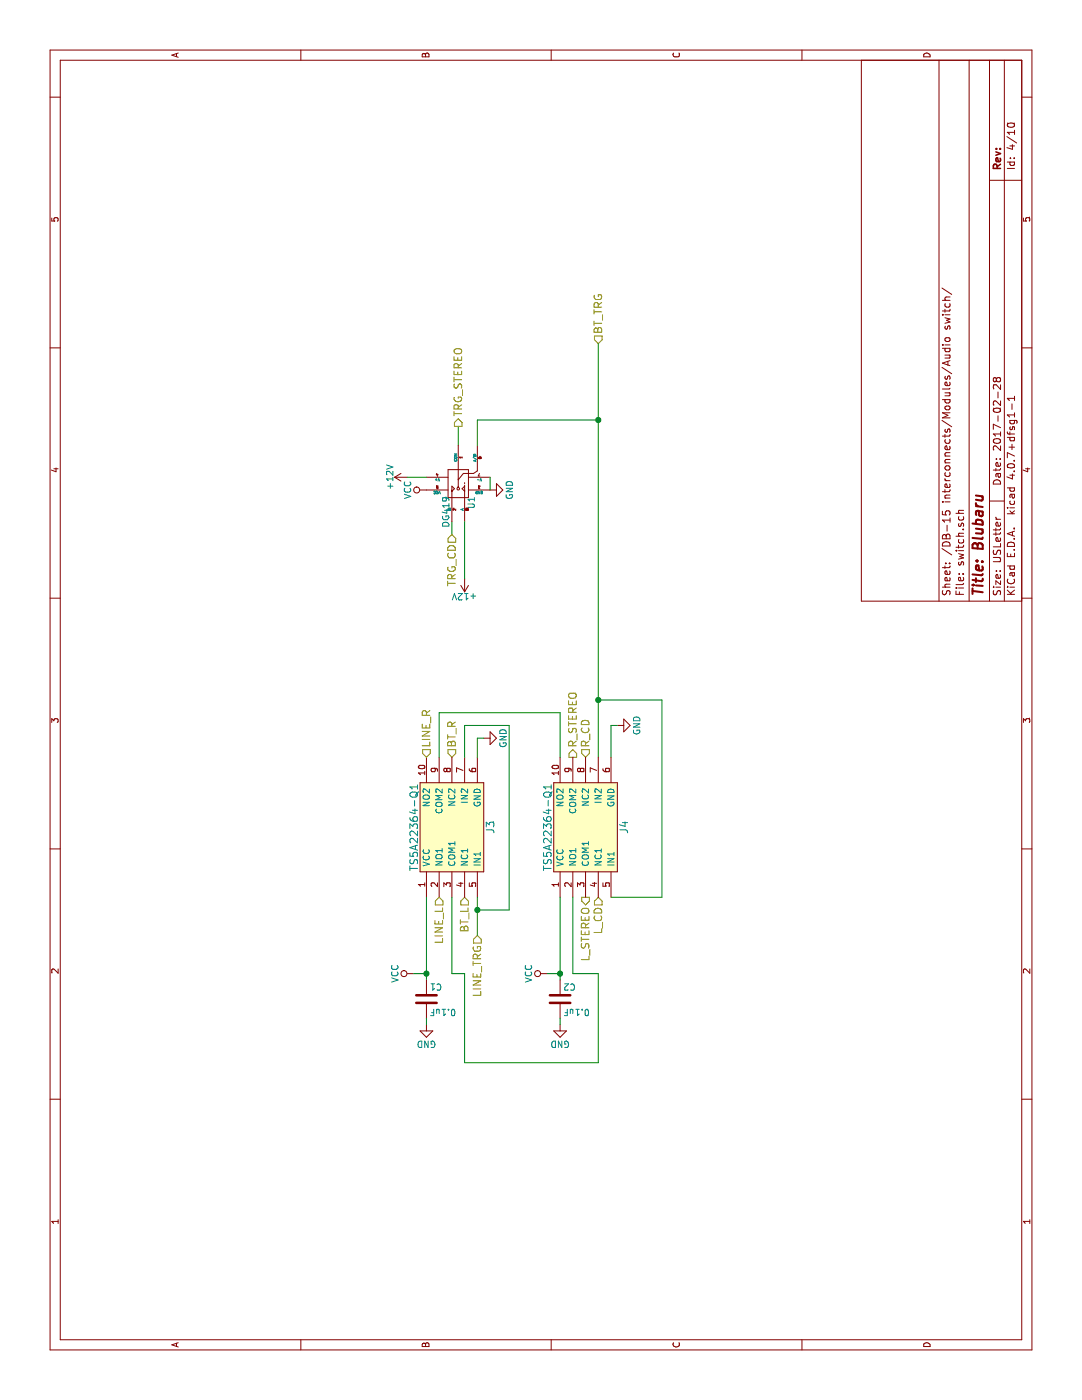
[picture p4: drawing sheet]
EESchema Schematic File Version 2
LIBS:power
LIBS:device
LIBS:transistors
LIBS:conn
LIBS:linear
LIBS:regul
LIBS:74xx
LIBS:cmos4000
LIBS:adc-dac
LIBS:memory
LIBS:xilinx
LIBS:microcontrollers
LIBS:dsp
LIBS:microchip
LIBS:analog_switches
LIBS:motorola
LIBS:texas
LIBS:intel
LIBS:audio
LIBS:interface
LIBS:digital-audio
LIBS:philips
LIBS:display
LIBS:cypress
LIBS:siliconi
LIBS:opto
LIBS:atmel
LIBS:contrib
LIBS:valves
LIBS:blubaru
LIBS:relays
LIBS:switches
LIBS:blubaru-cache
EELAYER 25 0
EELAYER END
$Descr USLetter 11000 8500
encoding utf-8
Sheet 4 10
Title "Blubaru"
Date "2017-02-28"
Rev ""
Comp ""
Comment1 ""
Comment2 ""
Comment3 ""
Comment4 ""
$EndDescr
Wire Wire Line
	6900 3550 6800 3550
Wire Wire Line
	7500 3600 7650 3600
Text HLabel 3950 4700 0    60   Input ~ 0
L_CD
Text HLabel 5050 4600 2    60   Input ~ 0
R_CD
Text HLabel 6800 3550 0    60   Input ~ 0
TRG_CD
Text HLabel 3950 3650 0    60   Input ~ 0
BT_L
Text HLabel 5050 3550 2    60   Input ~ 0
BT_R
Text HLabel 8300 4700 2    60   Input ~ 0
BT_TRG
Text HLabel 3950 4600 0    60   Output ~ 0
L_STEREO
Text HLabel 5050 4500 2    60   Output ~ 0
R_STEREO
Text HLabel 7650 3600 2    60   Output ~ 0
TRG_STEREO
$Comp
L GND #PWR07
U 1 1
P 5300 4850
F 0 "#PWR07" H 5300 4600 50  0001 C CNN
F 1 "GND" H 5300 4700 50  0000 C CNN
F 2 "" H 5300 4850 50  0000 C CNN
F 3 "" H 5300 4850 50  0000 C CNN
	1    5300 4850
	1    0    0    -1  
$EndComp
$Comp
L VCC #PWR08
U 1 1
P 3350 4300
F 0 "#PWR08" H 3350 4150 50  0001 C CNN
F 1 "VCC" H 3350 4450 50  0000 C CNN
F 2 "" H 3350 4300 50  0000 C CNN
F 3 "" H 3350 4300 50  0000 C CNN
	1    3350 4300
	1    0    0    -1  
$EndComp
Wire Wire Line
	5050 4700 8300 4700
$Comp
L DG419 U1
U 1 1
P 7200 3600
F 0 "U1" H 7300 3500 50  0000 L CNN
F 1 "DG419" H 7300 3700 50  0000 L CNN
F 2 "Housings_DIP:DIP-8_W7.62mm" H 7200 3600 60  0001 C CNN
F 3 "http://www.vishay.com/docs/70051/dg417.pdf" H 7200 3600 60  0001 C CNN
	1    7200 3600
	-1   0    0    -1  
$EndComp
$Comp
L GND #PWR09
U 1 1
P 7150 3850
F 0 "#PWR09" H 7150 3600 50  0001 C CNN
F 1 "GND" H 7150 3700 50  0000 C CNN
F 2 "" H 7150 3850 50  0000 C CNN
F 3 "" H 7150 3850 50  0000 C CNN
	1    7150 3850
	1    0    0    -1  
$EndComp
$Comp
L +12V #PWR010
U 1 1
P 7250 3200
F 0 "#PWR010" H 7250 3050 50  0001 C CNN
F 1 "+12V" H 7250 3340 50  0000 C CNN
F 2 "" H 7250 3200 50  0000 C CNN
F 3 "" H 7250 3200 50  0000 C CNN
	1    7250 3200
	1    0    0    -1  
$EndComp
Wire Wire Line
	7500 3750 7700 3750
Wire Wire Line
	7700 3750 7700 4700
Connection ~ 7700 4700
Wire Wire Line
	7150 3850 7250 3850
Wire Wire Line
	7250 3200 7250 3350
$Comp
L VCC #PWR011
U 1 1
P 7150 3350
F 0 "#PWR011" H 7150 3200 50  0001 C CNN
F 1 "VCC" H 7150 3500 50  0000 C CNN
F 2 "" H 7150 3350 50  0000 C CNN
F 3 "" H 7150 3350 50  0000 C CNN
	1    7150 3350
	1    0    0    -1  
$EndComp
$Comp
L +12V #PWR012
U 1 1
P 6450 3650
F 0 "#PWR012" H 6450 3500 50  0001 C CNN
F 1 "+12V" H 6450 3790 50  0000 C CNN
F 2 "" H 6450 3650 50  0000 C CNN
F 3 "" H 6450 3650 50  0000 C CNN
	1    6450 3650
	0    -1   -1   0   
$EndComp
Wire Wire Line
	6450 3650 6900 3650
$Comp
L TS5A22364-Q1 J4
U 1 1
P 4500 4300
F 0 "J4" H 4500 3700 60  0000 C CNN
F 1 "TS5A22364-Q1" H 4500 4300 60  0000 C CNN
F 2 "blubaru:TS5A22364-Q1" H 4500 4300 60  0001 C CNN
F 3 "http://www.ti.com/lit/ds/symlink/ts5a22364-q1.pdf" H 4500 4300 60  0001 C CNN
	1    4500 4300
	1    0    0    -1  
$EndComp
Wire Wire Line
	3350 4300 3350 4400
Wire Wire Line
	3300 4400 3950 4400
Wire Wire Line
	5300 4850 5300 4800
Wire Wire Line
	5300 4800 5050 4800
Wire Wire Line
	5500 4700 5500 5200
Wire Wire Line
	5500 5200 3950 5200
Wire Wire Line
	3950 5200 3950 4800
Connection ~ 5500 4700
$Comp
L C C2
U 1 1
P 3150 4400
F 0 "C2" H 3175 4500 50  0000 L CNN
F 1 "0.1uF" H 3175 4300 50  0000 L CNN
F 2 "blubaru:C_Disc_D4.0mm_W2.6mm_P2.50mm" H 3188 4250 50  0001 C CNN
F 3 "http://www.vishay.com/docs/45171/kseries.pdf" H 3150 4400 50  0001 C CNN
	1    3150 4400
	0    1    1    0   
$EndComp
$Comp
L GND #PWR013
U 1 1
P 2950 4400
F 0 "#PWR013" H 2950 4150 50  0001 C CNN
F 1 "GND" H 2950 4250 50  0000 C CNN
F 2 "" H 2950 4400 50  0001 C CNN
F 3 "" H 2950 4400 50  0001 C CNN
	1    2950 4400
	0    1    1    0   
$EndComp
Connection ~ 3350 4400
$Comp
L TS5A22364-Q1 J3
U 1 1
P 4500 3250
F 0 "J3" H 4500 2650 60  0000 C CNN
F 1 "TS5A22364-Q1" H 4500 3250 60  0000 C CNN
F 2 "blubaru:TS5A22364-Q1" H 4500 3250 60  0001 C CNN
F 3 "http://www.ti.com/lit/ds/symlink/ts5a22364-q1.pdf" H 4500 3250 60  0001 C CNN
	1    4500 3250
	1    0    0    -1  
$EndComp
$Comp
L GND #PWR014
U 1 1
P 5200 3800
F 0 "#PWR014" H 5200 3550 50  0001 C CNN
F 1 "GND" H 5200 3650 50  0000 C CNN
F 2 "" H 5200 3800 50  0001 C CNN
F 3 "" H 5200 3800 50  0001 C CNN
	1    5200 3800
	1    0    0    -1  
$EndComp
Wire Wire Line
	5050 3750 5200 3750
Wire Wire Line
	5200 3750 5200 3800
Text HLabel 3650 3750 0    60   Input ~ 0
LINE_TRG
Text HLabel 5050 3350 2    60   Input ~ 0
LINE_R
Text HLabel 3950 3450 0    60   Input ~ 0
LINE_L
Wire Wire Line
	3650 3750 3950 3750
Wire Wire Line
	3850 3750 3850 4000
Wire Wire Line
	3850 4000 5300 4000
Wire Wire Line
	5300 4000 5300 3650
Wire Wire Line
	5300 3650 5050 3650
Connection ~ 3850 3750
Wire Wire Line
	5050 3450 5400 3450
Wire Wire Line
	5400 3450 5400 4400
Wire Wire Line
	5400 4400 5050 4400
Wire Wire Line
	2950 4400 3000 4400
$Comp
L VCC #PWR015
U 1 1
P 3350 3250
F 0 "#PWR015" H 3350 3100 50  0001 C CNN
F 1 "VCC" H 3350 3400 50  0000 C CNN
F 2 "" H 3350 3250 50  0000 C CNN
F 3 "" H 3350 3250 50  0000 C CNN
	1    3350 3250
	1    0    0    -1  
$EndComp
Wire Wire Line
	3350 3250 3350 3350
Wire Wire Line
	3300 3350 3950 3350
$Comp
L C C1
U 1 1
P 3150 3350
F 0 "C1" H 3175 3450 50  0000 L CNN
F 1 "0.1uF" H 3175 3250 50  0000 L CNN
F 2 "blubaru:C_Disc_D4.0mm_W2.6mm_P2.50mm" H 3188 3200 50  0001 C CNN
F 3 "http://www.vishay.com/docs/45171/kseries.pdf" H 3150 3350 50  0001 C CNN
	1    3150 3350
	0    1    1    0   
$EndComp
$Comp
L GND #PWR016
U 1 1
P 2950 3350
F 0 "#PWR016" H 2950 3100 50  0001 C CNN
F 1 "GND" H 2950 3200 50  0000 C CNN
F 2 "" H 2950 3350 50  0001 C CNN
F 3 "" H 2950 3350 50  0001 C CNN
	1    2950 3350
	0    1    1    0   
$EndComp
Connection ~ 3350 3350
Wire Wire Line
	2950 3350 3000 3350
Wire Wire Line
	3950 3550 3350 3550
Wire Wire Line
	3350 3550 3350 3650
Wire Wire Line
	3350 3650 2650 3650
Wire Wire Line
	2650 3650 2650 4700
Wire Wire Line
	2650 4700 3350 4700
Wire Wire Line
	3350 4700 3350 4500
Wire Wire Line
	3350 4500 3950 4500
$EndSCHEMATC
